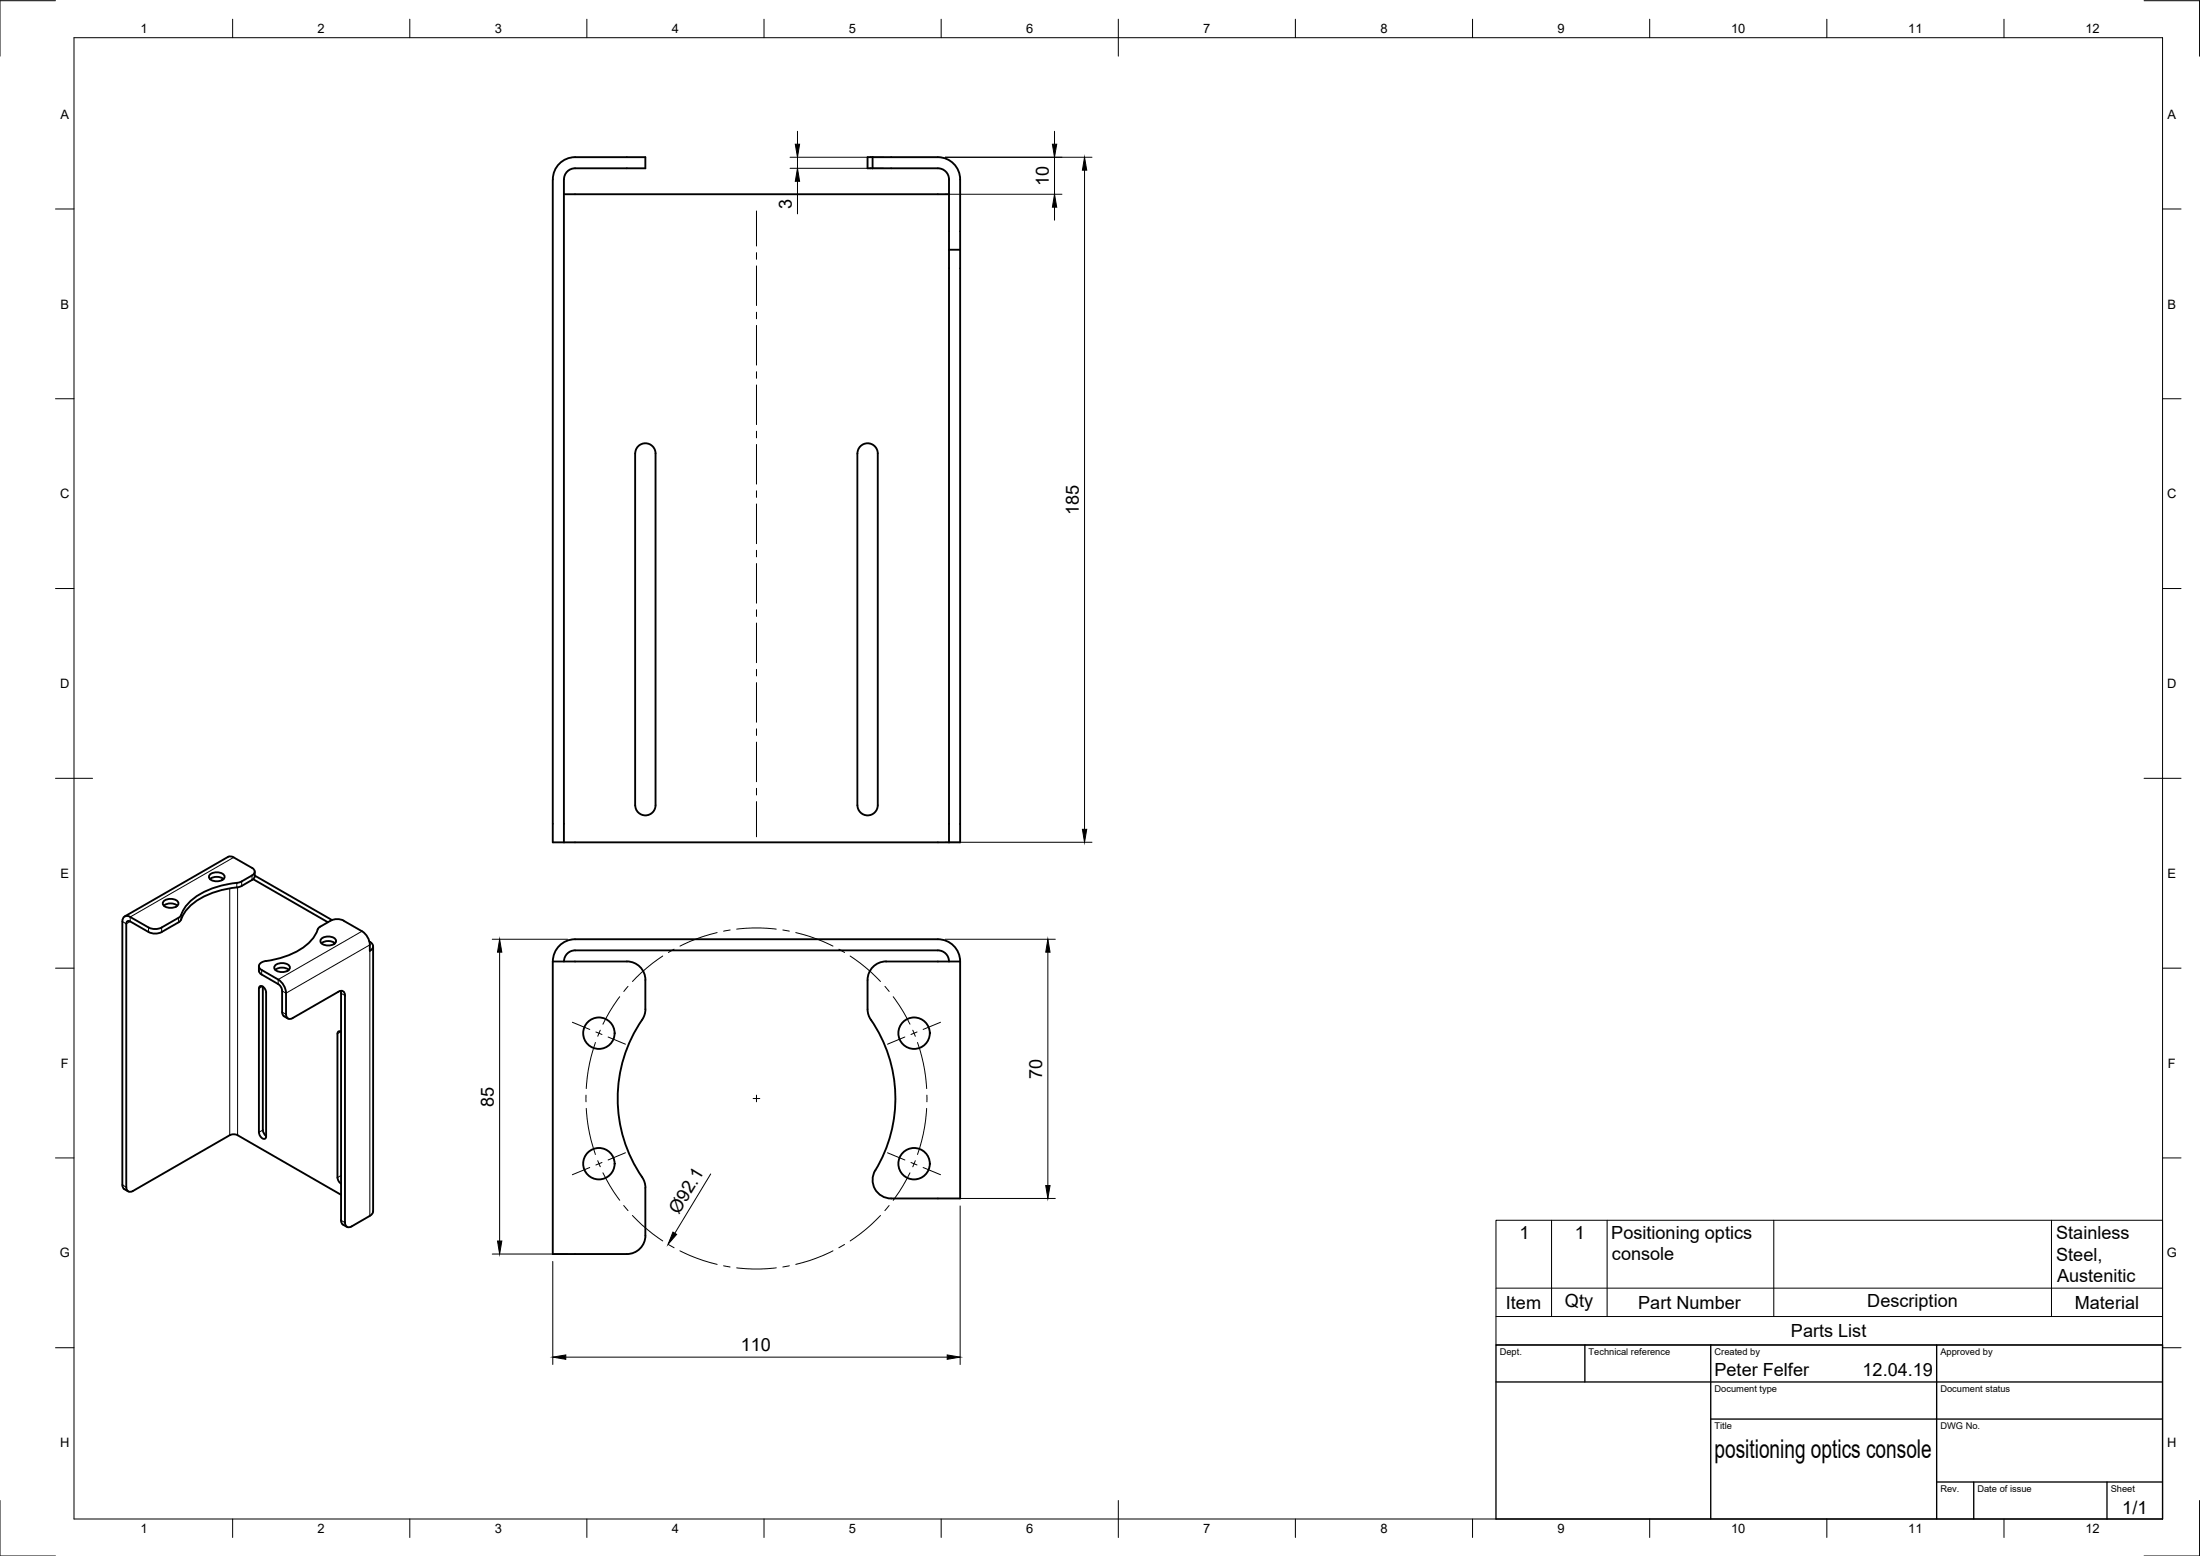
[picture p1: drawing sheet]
<svg xmlns="http://www.w3.org/2000/svg" width="594mm" height="420mm" viewBox="0 0 594 420" stroke-linecap="round" stroke-linejoin="round" font-family="sans-serif">
<!-- layer: Visible -->
<g fill="none" stroke="#000" stroke-width=".51">
<path d="M151 44.2a6 6 0 0 1 4.3-1.8h19v3h-19a2.99 2.99 0 0 0-3 3v179.1h-3v-179.1a6 6 0 0 1 1.7-4.2zM152.3 52.5h104M235.6 42.4h17.7M235.6 45.4h17.7M235.6 42.4h-1.3v3h1.3M235.6 42.4v3M253.3 42.4a6 6 0 0 1 6 6v19M253.3 45.4a2.99 2.99 0 0 1 3 3v19M256.3 67.4v160.1M256.3 67.4h3M259.3 67.4v160.1h-3M172.6 120.3a2.74 2.74 0 0 1 2.9-.3 2.74 2.74 0 0 1 1.5 2.4v95a2.74 2.74 0 0 1-2.7 2.8 2.74 2.74 0 0 1-2.8-2.8v-95a2.74 2.74 0 0 1 1.1-2.1z"/>
<path d="M231.5 122.4v95M231.5 122.4a2.74 2.74 0 0 1 2.8-2.7 2.74 2.74 0 0 1 2.7 2.7v95a2.74 2.74 0 0 1-2.7 2.8 2.74 2.74 0 0 1-2.8-2.8M56.6 236.2a2.82 2.82 0 0 1 4 .4 1.73 1.73 0 0 1-2.1 1.4l-.5-.1a1.21 1.21 0 0 1-1.2-.4 1.21 1.21 0 0 1-.2-1.3zM56.7 237.4a3.1 3.1 0 0 1 3.7 0M61.6 231.4l-27.9 16.1M61.6 231.4l.7-.2 .8 .3 5 2.9M64 239.6a20.9 20.9 0 0 0-13.6 6l-1.9 3.3-4.8 2.8-1.2 .3h-1.2l-1.2-.3-4.9-2.9a.64 .64 0 0 0-.8-.1 .64 .64 0 0 0-.3 .7v71.2M68.1 234.3a1.08 1.08 0 0 1 .7 1.1 1.08 1.08 0 0 1-.7 1l-3.1 1.7a30.4 30.4 0 0 0-12 4 11 11 0 0 0-4.3 5.4l-5.1 2.9-1.7 .5-1.8-.5-4.9-2.8M68.4 237.4l20.1 11.6M68.8 235.4l-.1 1.5-.3 .5-3.4 2-1 .2M68.8 236.4l20.8 12M152.3 227.5h104"/>
<path d="M33 248.8v71.2M35.2 247.6a1.29 1.29 0 0 0-1.5-.2 1.29 1.29 0 0 0-.6 1.4M44.2 243.4a2.82 2.82 0 0 1 4 .3 1.73 1.73 0 0 1-2.1 1.5l-.6-.1a1.21 1.21 0 0 1-1.2-.4 1.21 1.21 0 0 1-.1-1.3zM44.2 244.6a3.1 3.1 0 0 1 3.7 0M86.5 250.2l2.8-1.6 1.1-.4a3.6 3.6 0 0 1 2.4 .4l5 2.9a5.1 5.1 0 0 1 2.1 5.3M86.5 250.2l-.5 .4a11.8 11.8 0 0 1-6.8 6.8l-4.2 1.5-3.7 .7a1.23 1.23 0 0 0-1.3 .9 1.23 1.23 0 0 0 .7 1.4l4.9 2.9 1.2 1.6 .4 1.8M86.7 253.6a2.82 2.82 0 0 1 4 .3 1.73 1.73 0 0 1-2.1 1.4h-.5a1.21 1.21 0 0 1-1.2-.5 1.21 1.21 0 0 1-.2-1.2zM86.8 254.7a3.1 3.1 0 0 1 3.7 0M99.8 254.3a1.3 1.3 0 0 1 .9 1.2 1.3 1.3 0 0 1-.8 1.3M100.8 255.5v71.6a1.49 1.49 0 0 1-.9 1.2l-5 2.9M149.3 259.6h20M149.3 259.6v79h20"/>
<path d="M169.3 259.6a5 5 0 0 1 5 5M253.3 253.6h-98a6 6 0 0 0-6 6M253.3 256.6h-98a2.99 2.99 0 0 0-3 3M253.3 256.6a2.99 2.99 0 0 1 3 3M253.3 253.6a6 6 0 0 1 6 6M259.3 259.6v64h-18.7a5 5 0 0 1-4.2-7.6 37.4 37.4 0 0 0-1.2-40.7M259.3 259.6h-20a5 5 0 0 0-5 5v8.4l.4 1.5 .5 .9M69.9 260.9l.1 1.5 .3 .5 4.8 2.8 .9 1 .2 .9v5.7M71 266.4v38.7M71.9 268v38.9M71.9 268l-.4-1.1a.78 .78 0 0 0-.8-.7 .78 .78 0 0 0-.8 .7v38.8l.4 1.2a.93 .93 0 0 0 1.5 .3l.1-.4M74.3 260.7a2.82 2.82 0 0 1 4 .4 1.73 1.73 0 0 1-2.1 1.4l-.6-.1a1.21 1.21 0 0 1-1.2-.4 1.21 1.21 0 0 1-.1-1.3z"/>
<path d="M74.3 261.9a3.1 3.1 0 0 1 3.7 0M76.2 273.3l.3 .9 1.3 .8M77.2 268.2l.1 5.7a1.08 1.08 0 0 0 .5 1.1 1.08 1.08 0 0 0 1.2-.1M91.4 267.8l-12.4 7.1M91.4 267.8a1.08 1.08 0 0 1 1.2-.1 1.08 1.08 0 0 1 .6 1.1v61.3a1.08 1.08 0 0 0 .5 1.2 1.08 1.08 0 0 0 1.2-.1M92 267.5l.1 62 .3 1 1.3 .8M92.1 278.6l-.7-.1-.3 .6v38.9l.2 .7 .8 .9M174.3 264.6v7.9M174.3 272.5l-.4 2a38.1 38.1 0 0 0 0 44.3l.4 1.9M33.1 320l.3 .9 1.2 .8M71 305.1l.2 .7 .7 .9M34.1 320.6a1.08 1.08 0 0 0 .5 1.1 1.08 1.08 0 0 0 1.3-.1"/>
<path d="M35.9 321.6l26.2-15.1 1.2-.2 .9 .2 27.9 16.1M174.3 320.7v12.9M174.3 333.6a5 5 0 0 1-5 5"/>
<circle cx="161.7" cy="279" r="4.2"/>
<circle cx="246.8" cy="279" r="4.2"/>
<circle cx="161.7" cy="314.2" r="4.2"/>
<circle cx="246.8" cy="314.2" r="4.2"/>
</g>
<!-- layer: Visible Narrow -->
<g fill="none" stroke="#000" stroke-width=".27">
<path d="M62 239.9v66.6M63.1 231.5l-27.9 16.1v1.2l-1.1 .6-1.1-.6M63.9 238.4v1.2M64.2 239.6v66.9M65.3 238v1.2M68.1 236.4v1.2M40.1 250.4v1.3M43.6 250.4v1.3M48.2 247.8v1.2M48.9 247.1v1.2M97.7 251.5l-22.6 13v1.2M99.9 254.3l-.1 .1"/>
<path d="M99.9 256.8v71.5M99.9 255.1l-22.7 13.1-1-.6M70.7 261.9v1.2M70.9 266.4l-1 .5M76.2 273.3l1 .6M92.1 278.6l-1 .5M92.1 268.2l1.1 .6M33 320l1.1 .6M71 305.1l-1.1 .7M92.1 317.4l-1 .6M92.1 329.5l1.1 .6"/>
</g>
<!-- layer: Border -->
<g fill="none" stroke="#000" stroke-width=".27">
<path d="M15 .2h-15v15M20 10.2h564v400h-564zM62.8 5.2v5M110.7 5.2v5M158.5 5.2v5M206.3 5.2v5M254.1 5.2v5M302 5.2v10M349.8 5.2v5M397.6 5.2v5M445.5 5.2v5M493.3 5.2v5"/>
<path d="M541.1 5.2v5M579 .2h15v15M15 56.4h5M584 56.4h5M15 107.7h5M584 107.7h5M15 158.9h5M584 158.9h5M15 210.2h10M579 210.2h10M15 261.4h5M584 261.4h5"/>
<path d="M15 312.7h5M584 312.7h5M15 363.9h5M584 363.9h5M0 405.2v15h15M62.8 410.2v5M110.7 410.2v5M158.5 410.2v5M206.3 410.2v5M254.1 410.2v5M302 405.2v10M349.8 410.2v5"/>
<path d="M397.6 410.2v5M445.5 410.2v5M493.3 410.2v5M541.1 410.2v5M594 405.2v15h-15"/>
</g>
<!-- layer: TitleBlock -->
<path d="M404 363.2h180v47h-180zM404 373.2h180M428 363.2v10M462 363.2v47M523 363.2v47M462 383.2h122M523 400.2h61M533 400.2v10M569 400.2v10" fill="none" stroke="#000" stroke-width=".36"/>
<!-- layer: Smart Centers -->
<g fill="none" stroke="#000" stroke-width=".27">
<path d="M204.3 57v9.4M204.3 68.2v1.8M204.3 71.8v10.7M204.3 84.3v1.8M204.3 87.9v10.7M204.3 100.4v1.8M204.3 103.9v10.8M204.3 116.4v1.8M204.3 120v10.7M204.3 132.5v1.8M204.3 136.1v10.7M204.3 148.6v1.8"/>
<path d="M204.3 152.2v10.7M204.3 164.7v1.8M204.3 168.2v10.7M204.3 180.7v1.8M204.3 184.3v10.7M204.3 196.8v1.8M204.3 200.4v10.7M204.3 212.9v1.8M204.3 216.5v9.5M179 258.1l-4.3 3.2-3.9 3.7M182 256.3l-1.5 .9M193.7 251.8l-5.6 1.7-4.5 2"/>
<path d="M197.2 251.1l-1.8 .3M198.9 250.9l4.4-.3 6.3 .3M211.4 251.1l1.7 .3M214.9 251.8l5.6 1.7 4.4 2M226.5 256.3l1.6 .9M229.6 258.1l4.2 3.2 4 3.7M154.6 276l4.7 2M160.9 278.7l1.7 .6M162.1 278.2l-.7 1.6M167.3 269.1l-2.6 4-1.9 3.5M169.6 266.3l-1.2 1.4M239 266.3l1.1 1.4"/>
<path d="M241.2 269.1l2.7 4 1.8 3.5M246.5 278.2l.7 1.6M247.6 278.7l-1.6 .6M254 276l-4.7 2M158.2 295.7v1.8M158.3 299.3l.9 6.9 1.6 5.5M160.8 281.5l-1.6 5.6-.9 6.8M164.2 280l4.7 2M203.4 296.6h1.8M204.3 295.7v1.8M244.3 280l-4.7 2M247.8 281.5l1.5 5.6 .9 6.8"/>
<path d="M250.2 299.3l-.9 6.9-1.5 5.5M250.3 295.7v1.8M159.3 315.3l-4.7 1.9M161.4 313.4l.7 1.7M162.6 313.9l-1.7 .7M162.8 316.7l1.9 3.4 2.6 4M168.9 311.3l-4.7 1.9M239.6 311.3l4.7 1.9M245.7 316.7l-1.8 3.4-2.7 4M246 313.9l1.6 .7M247.2 313.4l-.7 1.7M249.3 315.3l4.7 1.9"/>
<path d="M168.4 325.5l1.2 1.4M170.8 328.2l3.9 3.7 4.3 3.2M180.5 336l1.5 .9M183.6 337.8l4.5 1.9 5.6 1.7M224.9 337.8l-4.4 1.9-5.6 1.7M228 336l-1.5 .9M237.8 328.2l-4 3.7-4.2 3.2M240.1 325.5l-1.1 1.4M195.4 341.8l1.7 .3M198.9 342.3l4.4 .4 6.3-.4M213.1 341.8l-1.7 .3"/>
</g>
<!-- layer: FD_Dimensions -->
<g fill="none" stroke="#000" stroke-width=".27">
<path d="M215.3 35.5v3.4M284.8 35.5v3.4M213.3 42.5h25.3M213.3 45.4h25.3M215.3 42.5v2.9M215.3 49v8.7M255.3 42.5h39.6M255.3 52.5h31.5M284.8 42.5v10M284.8 55.9v3.6M292.9 46v177.9M255.3 227.4h39.6"/>
<path d="M132.9 253.6h20.4M134.9 257.1v78M255.3 253.6h29.7M283 257.1v63M191.9 317l-9.7 16M132.9 338.6h20.4M255.3 323.6h29.7M259.3 325.6v42.8M149.3 340.6v27.8M152.8 366.5h103"/>
</g>
<g fill="#000" stroke="#000" stroke-width=".27">
<path d="M214.8 38.9h1.1l-.6 3.6zM284.2 38.9h1.1l-.5 3.6zM215.3 45.4l.6 3.6h-1.1zM284.8 52.5l.5 3.4h-1.1zM292.9 42.5l.6 3.5h-1.2zM292.3 223.9h1.2l-.6 3.5zM134.9 253.6l.6 3.5h-1.2zM283 253.6l.5 3.5h-1.1zM134.3 335.1h1.2l-.6 3.5zM181.7 332.7l1 .6-2.3 2.7zM282.4 320.1h1.1l-.5 3.5zM149.3 366.5l3.5-.6v1.2z"/>
<path d="M255.8 365.9l3.5 .6-3.5 .6z"/>
</g>
<!-- layer: Parts Lists -->
<path d="M404 329.5h180v33.7h-180zM419 329.5v26M434 329.5v26M479 329.5v26M554 329.5v26M404 355.5h180M404 347.8h180" fill="none" stroke="#000" stroke-width=".27"/>
<text font-size="7" x="463" y="393.7">positioning optics console</text>
<g font-size="4.9">
<text x="283.2" y="50.3" transform="rotate(-90 283.2 50.3)">10</text>
<text x="213.8" y="56.5" transform="rotate(-90 213.8 56.5)">3</text>
<text x="291.3" y="139.2" transform="rotate(-90 291.3 139.2)">185</text>
<text x="281.4" y="291.3" transform="rotate(-90 281.4 291.3)">70</text>
<text x="133.4" y="298.8" transform="rotate(-90 133.4 298.8)">85</text>
<text x="183.3" y="328" transform="rotate(-59 183.3 328)">Ø92.1</text>
<text x="410.3" y="334.5">1</text>
<text x="425.3" y="334.5">1</text>
<text x="435.1" y="334.5">Positioning optics</text>
<text x="555.2" y="334.6">Stainless</text>
<text x="435.3" y="340.3">console</text>
<text x="555.2" y="340.4">Steel,</text>
<text x="555.5" y="346.3">Austenitic</text>
<text x="406.7" y="353.4">Item</text>
<text x="422.6" y="352.9">Qty</text>
<text x="442.4" y="353.4">Part Number</text>
<text x="504.2" y="352.9">Description</text>
<text x="560.3" y="353.4">Material</text>
<text x="200" y="364.9">110</text>
<text x="483.6" y="361.1">Parts List</text>
<text x="463" y="371.7">Peter Felfer</text>
<text x="503" y="371.7">12.04.19</text>
<text x="573.1" y="408.8">1/1</text>
</g>
<g font-size="3.5">
<text x="37.9" y="8.9">1</text>
<text x="85.8" y="8.9">2</text>
<text x="133.6" y="8.9">3</text>
<text x="181.4" y="8.9">4</text>
<text x="229.3" y="8.9">5</text>
<text x="277.1" y="8.9">6</text>
<text x="324.9" y="8.9">7</text>
<text x="372.7" y="8.9">8</text>
<text x="420.6" y="8.9">9</text>
<text x="467.4" y="8.9">10</text>
<text x="515.3" y="8.9">11</text>
<text x="563.1" y="8.9">12</text>
<text x="16.3" y="32">A</text>
<text x="585.3" y="32">A</text>
<text x="16.3" y="83.3">B</text>
<text x="585.3" y="83.3">B</text>
<text x="16.2" y="134.6">C</text>
<text x="585.2" y="134.6">C</text>
<text x="16.2" y="185.8">D</text>
<text x="585.2" y="185.8">D</text>
<text x="16.3" y="237">E</text>
<text x="585.3" y="237">E</text>
<text x="16.4" y="288.3">F</text>
<text x="585.4" y="288.3">F</text>
<text x="16.1" y="339.6">G</text>
<text x="585.1" y="339.6">G</text>
<text x="16.2" y="390.8">H</text>
<text x="585.2" y="390.8">H</text>
<text x="37.9" y="413.9">1</text>
<text x="85.8" y="413.9">2</text>
<text x="133.6" y="413.9">3</text>
<text x="181.4" y="413.9">4</text>
<text x="229.3" y="413.9">5</text>
<text x="277.1" y="413.9">6</text>
<text x="324.9" y="413.9">7</text>
<text x="372.7" y="413.9">8</text>
<text x="420.6" y="413.9">9</text>
<text x="467.4" y="413.9">10</text>
<text x="515.3" y="413.9">11</text>
<text x="563.1" y="413.9">12</text>
</g>
<g font-size="2.5">
<text x="405" y="366">Dept.</text>
<text x="429" y="366">Technical reference</text>
<text x="463" y="366">Created by</text>
<text x="524" y="366">Approved by</text>
<text x="463" y="376">Document type</text>
<text x="524" y="376">Document status</text>
<text x="463" y="386">Title</text>
<text x="524" y="386">DWG No.</text>
<text x="524" y="403">Rev.</text>
<text x="534" y="403">Date of issue</text>
<text x="570" y="403">Sheet</text>
</g>
</svg>
